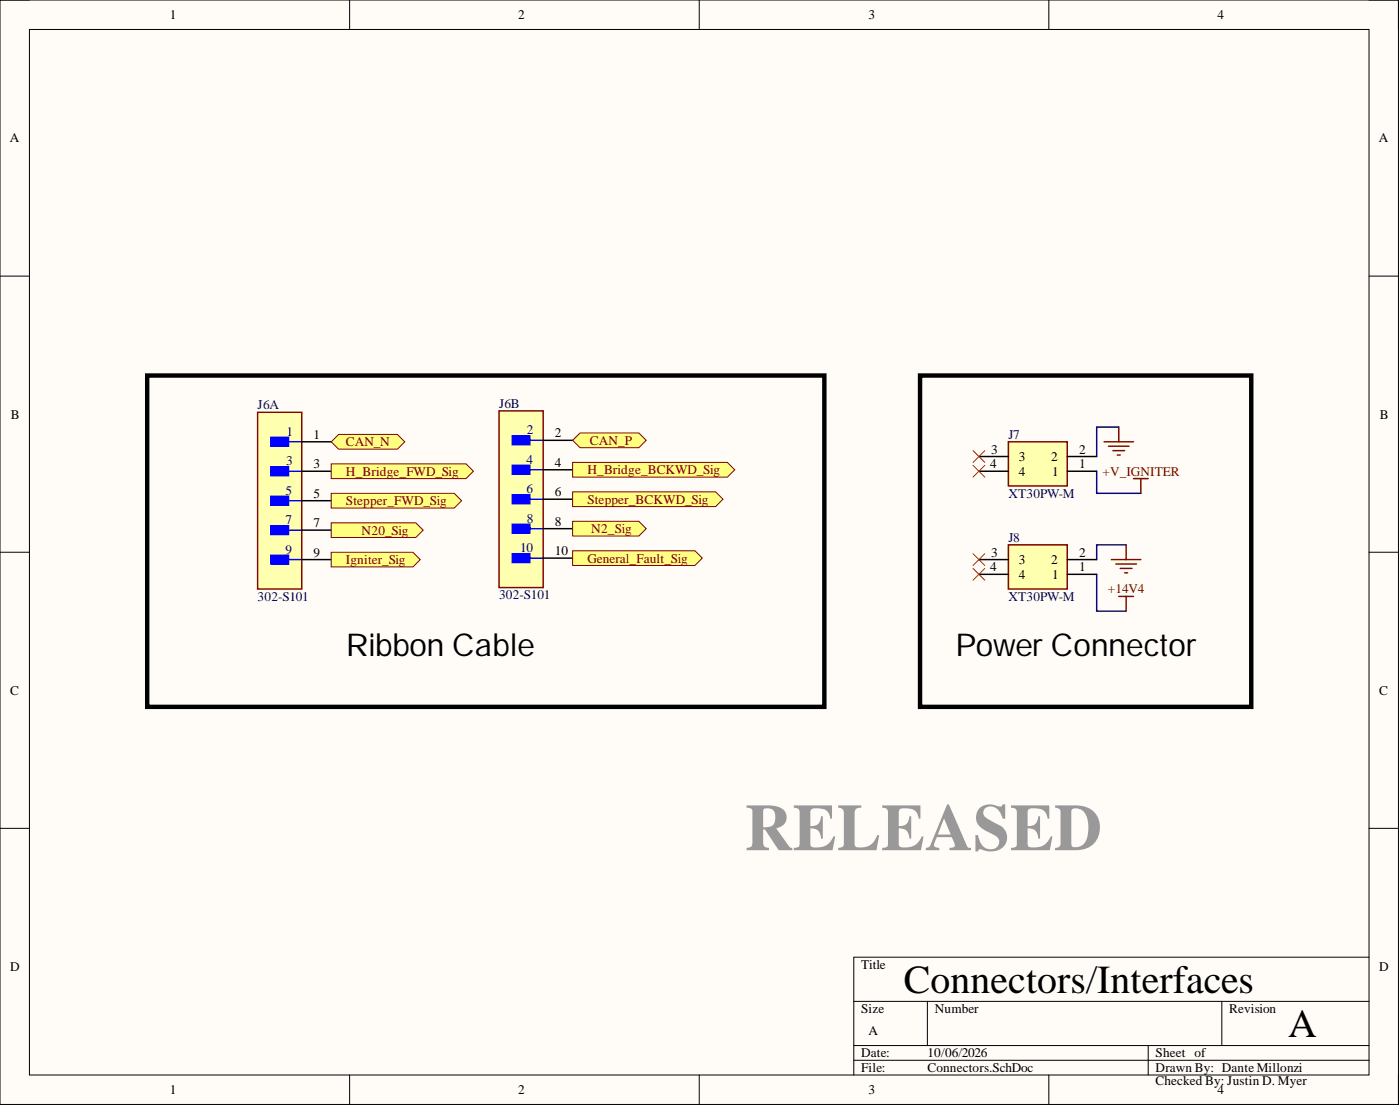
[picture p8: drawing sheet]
<svg xmlns="http://www.w3.org/2000/svg" width="241mm" height="190mm" viewBox="0 0 241 190" stroke-linecap="round" stroke-linejoin="round" font-family="sans-serif">
<path d="M0 0h241v190.2h-241z" fill-rule="evenodd" fill="#fffcf8"/>
<path d="M0 0h241v190.2h-241z" fill="none" stroke="#000" stroke-width=".17"/>
<path d="M5.1 5.1h230.9v180.1h-230.9z" fill-rule="evenodd" fill="#fffcf8"/>
<g fill="none" stroke="#000" stroke-width=".17">
<path d="M0 0h5.1M5.1 5.1h230.9v180.1h-230.9zM60.3 0v5.1M120.5 0v5.1M180.8 0v5.1M236 0h5v5.1M0 47.6h5.1M236 47.6h5M0 95.1h5.1M236 95.1h5M0 142.7h5.1M236 142.7h5"/>
<path d="M147.2 172.5h88.8M159.8 172.5v7.6M210.6 172.5v7.6M236 164.9h-88.8v20.3M60.3 185.2v5M120.5 185.2v5M147.2 180.1h88.8M147.2 182.6h88.8M180.8 185.2v5M197.9 180.1v5.1M241 185.2v5"/>
</g>
<path d="M44.4 71h7.6v30.5h-7.6z" fill-rule="evenodd" fill="#ffffb0"/>
<path d="M44.4 71h7.6v30.5h-7.6z" fill="none" stroke="#800000" stroke-width=".25"/>
<path d="M46.7 75.3h3v1.6h-3z" fill-rule="evenodd" fill="#00f"/>
<path d="M46.7 75.3h3v1.6h-3zM49 76.1h3" fill="none" stroke="#00f" stroke-width=".25"/>
<path d="M46.7 80.4h3v1.5h-3z" fill-rule="evenodd" fill="#00f"/>
<path d="M46.7 80.4h3v1.5h-3zM49 81.2h3" fill="none" stroke="#00f" stroke-width=".25"/>
<path d="M46.7 85.5h3v1.5h-3z" fill-rule="evenodd" fill="#00f"/>
<path d="M46.7 85.5h3v1.5h-3zM49 86.2h3" fill="none" stroke="#00f" stroke-width=".25"/>
<path d="M46.7 90.6h3v1.5h-3z" fill-rule="evenodd" fill="#00f"/>
<path d="M46.7 90.6h3v1.5h-3zM49 91.3h3" fill="none" stroke="#00f" stroke-width=".25"/>
<path d="M46.7 95.6h3v1.5h-3z" fill-rule="evenodd" fill="#00f"/>
<path d="M46.7 95.6h3v1.5h-3zM49 96.4h3" fill="none" stroke="#00f" stroke-width=".25"/>
<path d="M52 76.1h5.1M52 81.2h5.1M52 86.2h5.1M52 91.3h5.1M52 96.4h5.1" fill="none" stroke="#000" stroke-width=".25"/>
<path d="M86 70.8h7.6v30.4h-7.6z" fill-rule="evenodd" fill="#ffffb0"/>
<path d="M86 70.8h7.6v30.4h-7.6z" fill="none" stroke="#800000" stroke-width=".25"/>
<path d="M88.3 75.1h3v1.5h-3z" fill-rule="evenodd" fill="#00f"/>
<path d="M88.3 75.1h3v1.5h-3zM90.6 75.8h3" fill="none" stroke="#00f" stroke-width=".25"/>
<path d="M88.3 80.2h3v1.5h-3z" fill-rule="evenodd" fill="#00f"/>
<path d="M88.3 80.2h3v1.5h-3zM90.6 80.9h3" fill="none" stroke="#00f" stroke-width=".25"/>
<path d="M88.3 85.2h3v1.5h-3z" fill-rule="evenodd" fill="#00f"/>
<path d="M88.3 85.2h3v1.5h-3zM90.6 86h3" fill="none" stroke="#00f" stroke-width=".25"/>
<path d="M88.3 90.3h3v1.5h-3z" fill-rule="evenodd" fill="#00f"/>
<path d="M88.3 90.3h3v1.5h-3zM90.6 91.1h3" fill="none" stroke="#00f" stroke-width=".25"/>
<path d="M88.3 95.4h3v1.5h-3z" fill-rule="evenodd" fill="#00f"/>
<path d="M88.3 95.4h3v1.5h-3zM90.6 96.1h3" fill="none" stroke="#00f" stroke-width=".25"/>
<path d="M93.6 75.8h5.1M93.6 80.9h5.1M93.6 86h5.1M93.6 91.1h5.1M93.6 96.1h5.1" fill="none" stroke="#000" stroke-width=".25"/>
<path d="M173.8 93.9h10.1v7.6h-10.1z" fill-rule="evenodd" fill="#ffffb0"/>
<path d="M173.8 93.9h10.1v7.6h-10.1zM191.6 96.4h5M192.3 97.1h3.6M193.1 97.9h2M193.8 98.7h.6M194.1 93.9v2.5M192.8 102.7h2.6M194.1 102.7v2.6" fill="none" stroke="#800000" stroke-width=".25"/>
<path d="M168.7 98.9h5.1M168.7 96.4h5.1M183.9 98.9h5.1M183.9 96.4h5.1" fill="none" stroke="#000" stroke-width=".25"/>
<path d="M167.7 95.4l2 2M167.7 97.9l2 2M169.7 95.4l-2 2M169.7 97.9l-2 2" fill="none" stroke="#f00" stroke-width=".17"/>
<path d="M57.1 79.9h23.2l1.3 1.3-1.3 1.2h-23.2z" fill-rule="evenodd" fill="#ffff80"/>
<path d="M57.1 79.9h23.2l1.3 1.3-1.3 1.2h-23.2z" fill="none" stroke="#800000" stroke-width=".17"/>
<path d="M98.7 79.6h26.7l1.2 1.3-1.2 1.3h-26.7z" fill-rule="evenodd" fill="#ffff80"/>
<path d="M98.7 79.6h26.7l1.2 1.3-1.2 1.3h-26.7z" fill="none" stroke="#800000" stroke-width=".17"/>
<path d="M57.1 85h21.2l1.3 1.2-1.3 1.3h-21.2z" fill-rule="evenodd" fill="#ffff80"/>
<path d="M57.1 85h21.2l1.3 1.2-1.3 1.3h-21.2z" fill="none" stroke="#800000" stroke-width=".17"/>
<path d="M98.7 84.7h24.6l1.3 1.3-1.3 1.3h-24.6z" fill-rule="evenodd" fill="#ffff80"/>
<path d="M98.7 84.7h24.6l1.3 1.3-1.3 1.3h-24.6z" fill="none" stroke="#800000" stroke-width=".17"/>
<path d="M57.1 90h14.6l1.2 1.3-1.2 1.3h-14.6z" fill-rule="evenodd" fill="#ffff80"/>
<path d="M57.1 90h14.6l1.2 1.3-1.2 1.3h-14.6z" fill="none" stroke="#800000" stroke-width=".17"/>
<path d="M98.7 89.8h11.4l1.3 1.3-1.3 1.2h-11.4z" fill-rule="evenodd" fill="#ffff80"/>
<path d="M98.7 89.8h11.4l1.3 1.3-1.3 1.2h-11.4z" fill="none" stroke="#800000" stroke-width=".17"/>
<path d="M57.1 95.1h14.1l1.2 1.3-1.2 1.3h-14.1z" fill-rule="evenodd" fill="#ffff80"/>
<path d="M57.1 95.1h14.1l1.2 1.3-1.2 1.3h-14.1z" fill="none" stroke="#800000" stroke-width=".17"/>
<path d="M98.7 94.9h21.1l1.2 1.2-1.2 1.3h-21.1z" fill-rule="evenodd" fill="#ffff80"/>
<path d="M98.7 94.9h21.1l1.2 1.2-1.2 1.3h-21.1z" fill="none" stroke="#800000" stroke-width=".17"/>
<path d="M57.1 76.1l1.3-1.3h10.1l1.3 1.3-1.3 1.3h-10.1z" fill-rule="evenodd" fill="#ffff80"/>
<path d="M57.1 76.1l1.3-1.3h10.1l1.3 1.3-1.3 1.3h-10.1z" fill="none" stroke="#800000" stroke-width=".17"/>
<path d="M98.7 75.8l1.3-1.2h10.1l1.3 1.2-1.3 1.3h-10.1z" fill-rule="evenodd" fill="#ffff80"/>
<path d="M98.7 75.8l1.3-1.2h10.1l1.3 1.2-1.3 1.3h-10.1z" fill="none" stroke="#800000" stroke-width=".17"/>
<path d="M173.8 76.1h10.1v7.6h-10.1z" fill-rule="evenodd" fill="#ffffb0"/>
<path d="M173.8 76.1h10.1v7.6h-10.1zM190.3 76.1h5.1M191.1 76.9h3.5M191.8 77.6h2M192.6 78.4h.5M192.8 73.6v2.5M195.4 82.4h2.5M196.6 82.4v2.6" fill="none" stroke="#800000" stroke-width=".25"/>
<path d="M168.7 78.6h5.1M183.9 78.6h5.1M168.7 81.2h5.1M183.9 81.2h5.1" fill="none" stroke="#000" stroke-width=".25"/>
<path d="M167.7 77.6l2 2M169.7 77.6l-2 2M167.7 80.2l2 2M169.7 80.2l-2 2" fill="none" stroke="#f00" stroke-width=".17"/>
<path d="M25.4 64.7h116.7v57.1h-116.7zM158.6 64.7h57.1v57.1h-57.1z" fill="none" stroke="#000" stroke-width=".76"/>
<path d="M192.8 73.6h-3.8v5M189 98.9v6.4h5.1M189 81.2v3.8h7.6M194.1 93.9h-5.1v2.5" fill="none" stroke="#000080" stroke-width=".25"/>
<text font-size="11.4" fill="#999" x="128.4" y="146.4">RELEASED</text>
<g font-size="6.8">
<text x="155.8" y="171">Connectors/Interfaces</text>
<text x="222" y="178.6">A</text>
</g>
<g font-size="5.4">
<text x="59.6" y="113">Ribbon Cable</text>
<text x="164.7" y="113">Power Connector</text>
</g>
<g font-size="2.3">
<text x="29.3" y="3.3">1</text>
<text x="89.3" y="3.3">2</text>
<text x="149.7" y="3.3">3</text>
<text x="209.8" y="3.3">4</text>
<text x="1.7" y="24.5">A</text>
<text x="237.7" y="24.5">A</text>
<text x="1.9" y="72.1">B</text>
<text x="54" y="75.6">1</text>
<text x="95.7" y="75.3">2</text>
<text x="237.8" y="72.1">B</text>
<text x="54" y="80.7">3</text>
<text x="95.7" y="80.4">4</text>
<text x="170.7" y="80.7">4</text>
<text x="170.8" y="78.1">3</text>
<text x="175.6" y="79.4">3</text>
<text x="175.6" y="81.9">4</text>
<text x="181.2" y="79.4">2</text>
<text x="181.3" y="81.9">1</text>
<text x="186" y="80.7">1</text>
<text x="186" y="78.1">2</text>
<text x="54" y="85.7">5</text>
<text x="95.7" y="85.5">6</text>
<text x="54" y="90.8">7</text>
<text x="54" y="95.9">9</text>
<text x="95.7" y="90.6">8</text>
<text x="95.7" y="95.6">10</text>
<text x="170.8" y="95.9">3</text>
<text x="186" y="95.9">2</text>
<text x="170.7" y="98.4">4</text>
<text x="175.6" y="97.1">3</text>
<text x="175.6" y="99.7">4</text>
<text x="181.2" y="97.1">2</text>
<text x="181.3" y="99.7">1</text>
<text x="186" y="98.4">1</text>
<text x="1.8" y="119.6">C</text>
<text x="237.7" y="119.6">C</text>
<text x="1.8" y="167.2">D</text>
<text x="148.4" y="166.9">Title</text>
<text x="237.7" y="167.2">D</text>
<text x="148.4" y="174.5">Size</text>
<text x="149.7" y="178.3">A</text>
<text x="161.1" y="174.5">Number</text>
<text x="211.9" y="174.5">Revision</text>
<text x="148.4" y="182.1">Date:</text>
<text x="148.4" y="184.7">File:</text>
<text x="159.8" y="182.1">10/06/2026</text>
<text x="159.8" y="184.7">Connectors.SchDoc</text>
<text x="199.2" y="182.1">Sheet of</text>
<text x="199.2" y="184.7">Drawn By: Dante Millonzi</text>
<text x="29.3" y="188.5">1</text>
<text x="89.3" y="188.5">2</text>
<text x="149.7" y="188.5">3</text>
<text x="199.2" y="186.9">Checked By: Justin D. Myer</text>
<text x="209.8" y="188.5">4</text>
</g>
<g font-size="2.3" fill="#000080">
<text x="44.4" y="70.5">J6A</text>
<text x="86" y="70.3">J6B</text>
<text x="49.4" y="75.1">1</text>
<text x="90.8" y="74.8">2</text>
<text x="173.8" y="75.6">J7</text>
<text x="49.3" y="80.2">3</text>
<text x="90.7" y="79.9">4</text>
<text x="49.2" y="85.2">5</text>
<text x="90.7" y="85">6</text>
<text x="173.8" y="85.7">XT30PW-M</text>
<text x="49.2" y="90.3">7</text>
<text x="49.2" y="95.4">9</text>
<text x="89.6" y="95.1">10</text>
<text x="90.8" y="90">8</text>
<text x="173.8" y="93.3">J8</text>
<text x="44.4" y="103.5">302-S101</text>
<text x="86" y="103.2">302-S101</text>
<text x="173.8" y="103.5">XT30PW-M</text>
</g>
<g font-size="2.3" fill="#800000">
<text x="59.6" y="76.9">CAN_N</text>
<text x="101.7" y="76.6">CAN_P</text>
<text x="59.6" y="81.9">H_Bridge_FWD_Sig</text>
<text x="101.2" y="81.7">H_Bridge_BCKWD_Sig</text>
<text x="190" y="81.9">+V_IGNITER</text>
<text x="59.6" y="87">Stepper_FWD_Sig</text>
<text x="101.2" y="86.7">Stepper_BCKWD_Sig</text>
<text x="62.3" y="92.1">N20_Sig</text>
<text x="101.9" y="91.8">N2_Sig</text>
<text x="59.6" y="97.1">Igniter_Sig</text>
<text x="101.2" y="96.9">General_Fault_Sig</text>
<text x="191" y="102.2">+14V4</text>
</g>
</svg>
